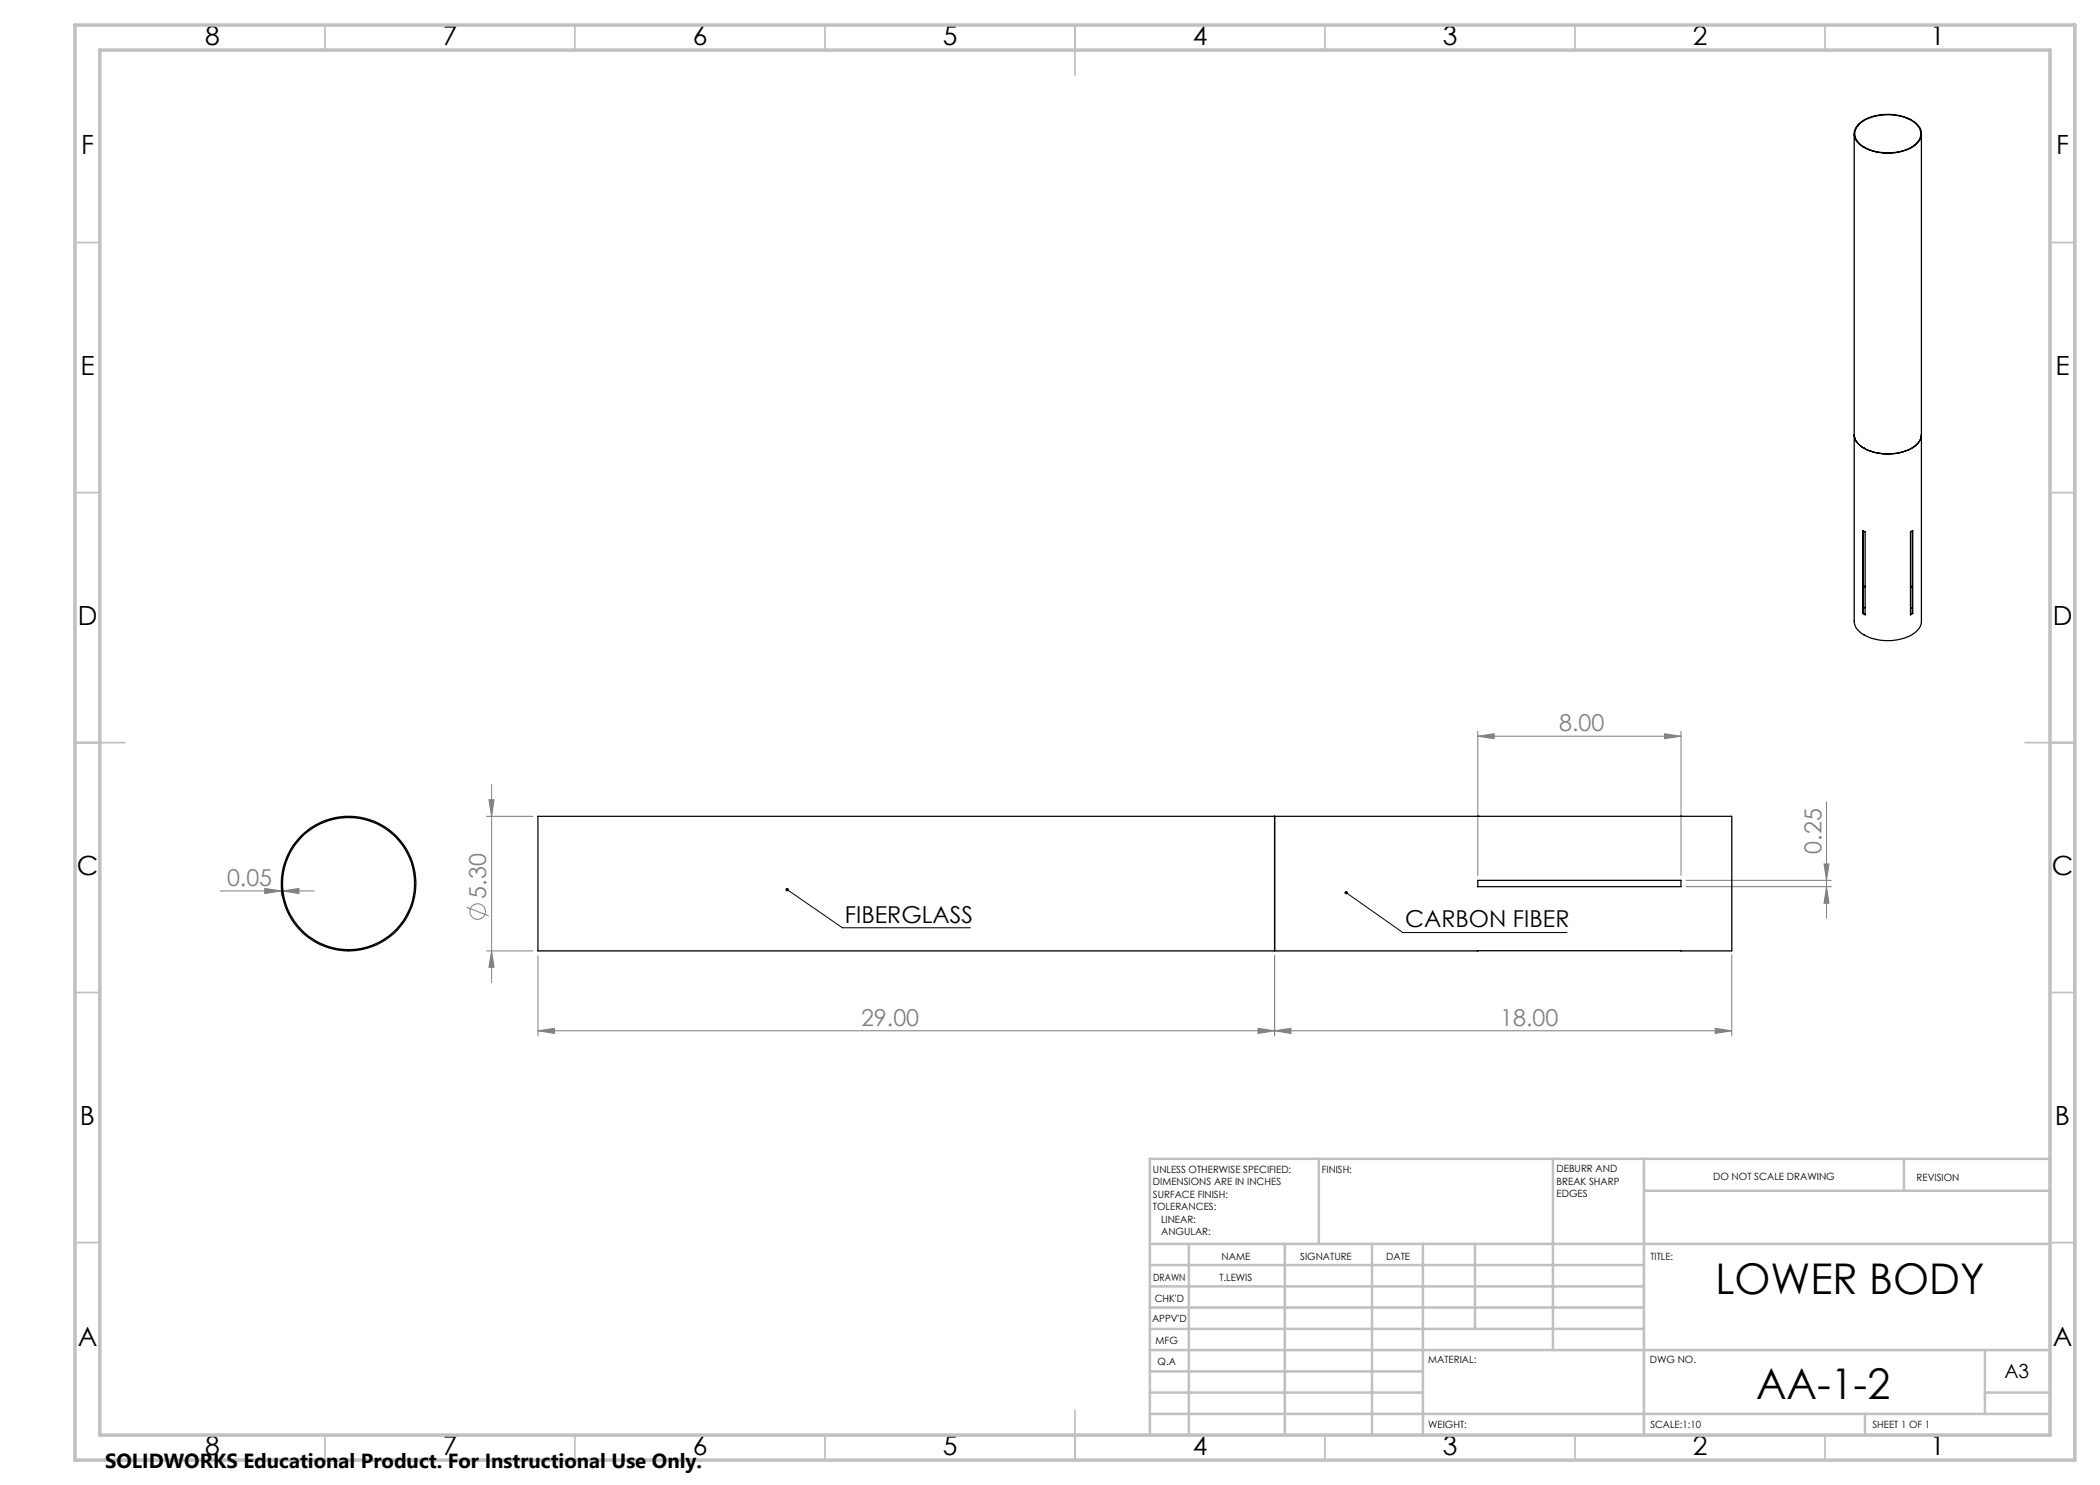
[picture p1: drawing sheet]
<svg xmlns="http://www.w3.org/2000/svg" width="420mm" height="297mm" viewBox="0 0 420 297" stroke-linecap="round" stroke-linejoin="round" font-family="sans-serif">
<g fill="none" stroke="#808080" stroke-width=".2">
<path d="M97.8 159.9h1l-.5 3.4zM98.3 156.9v39.6M295.6 147.2l3.2-.4v.9zM295.6 146.3v28.8M295.6 147.2h40.6M332.9 146.8l3.3 .4-3.3 .5zM336.2 146.3v28.8M44.1 178.2h18.8M53 177.7l3.3 .5-3.3 .5zM56.3 177.7v1.5M56.5 178.2l3.3-.5v1zM56.5 177.7v1.5"/>
<path d="M97.3 163.3h9.3M337.2 176.1h29.1M337.2 177.3h29.1M364.8 172.8h1l-.5 3.3zM365.3 160.4v23.3M365.3 177.3l.5 3.4h-1zM93.3 181.4l4.5 1.8M97.3 190.2h9.3M98.3 190.2l.5 3.3h-1zM107.6 191.2v16M254.9 191.2v16M346.4 190.9v16.3"/>
<path d="M107.6 206.2l3.3-.5v1zM107.6 206.2h238.8M251.6 205.7l3.3 .5-3.3 .5zM254.9 206.2l3.3-.5v1zM343 205.7l3.4 .5-3.4 .5z"/>
<circle cx="95.5" cy="182.3" r="1.55"/>
</g>
<path d="M157.4 177.9l11.1 7.7h25.6M269.2 178.5l11.4 8h32.8" fill="none" stroke="#000" stroke-width=".2"/>
<g fill="none" stroke="#c0c0c0" stroke-width=".35">
<path d="M65 5v5M115 5v5M165 5v5M215 5v10M265 5v5M315 5v5M365 5v5M15 48.5h5M410 48.5h5M15 98.5h5M410 98.5h5M15 148.5h10"/>
<path d="M405 148.5h10M15 198.5h5M410 198.5h5M15 248.5h5M410 248.5h5M65 287v5M115 287v5M165 287v5M215 282v10M265 287v5M315 287v5M365 287v5"/>
</g>
<g fill="none" stroke="#c0c0c0" stroke-width=".5">
<path d="M263.8 231.8v17M310.6 231.8v38.2M328.8 231.8v55.2M328.8 238.2h81.2M380.8 231.8v6.4M410 231.8h-180v55.2M230 248.8h180M230 257.3h98.8M230 253h98.8M237.8 248.8v38.2M257 248.8v38.2M274.4 248.8v38.2"/>
<path d="M284.6 248.8v38.2M295 248.8v17M230 265.8h98.8M230 261.5h98.8M230 278.5h54.6M230 274.3h54.6M230 270h180M397 278.5h13M397 270v12.8M230 282.8h180M373 282.8v4.2"/>
</g>
<path d="M15 5h400v287h-400zM20 10h390v277h-390z" fill="none" stroke="#c0c0c0" stroke-width=".7"/>
<path d="M157.2 177.7a.34 .34 0 0 0 .1 .6 .34 .34 0 0 0 .4-.4 .34 .34 0 0 0-.5-.2l.2 .2zM269 178.3a.34 .34 0 0 0 .1 .6 .34 .34 0 0 0 .5-.4 .34 .34 0 0 0-.5-.3l-.1 .1 .2 .2z" fill="#000"/>
<g fill="#808080">
<path d="M56.5 178.2l3.3-.5v1zM53 177.7l3.3 .5-3.3 .5z"/>
<path d="M295.6 147.2l3.2-.4v.9zM332.9 146.8l3.3 .4-3.3 .5zM254.9 206.2l3.3-.5v1zM343 205.7l3.4 .5-3.4 .5zM107.6 206.2l3.3-.5v1zM251.6 205.7l3.3 .5-3.3 .5z"/>
<path d="M98.3 190.2l.5 3.3h-1zM97.8 159.9h1l-.5 3.4z"/>
<path d="M364.8 172.8h1l-.5 3.3zM365.3 177.3l.5 3.4h-1z"/>
</g>
<g fill="none" stroke="#000" stroke-width=".25">
<path d="M370.8 26.8v97.4a4 4 0 0 0 3.1 3.3 10.2 10.2 0 0 0 9.1-1 2.91 2.91 0 0 0 1.3-2.3v-97.4M371.7 24.8a9.8 9.8 0 0 1 11.1-.5 2.74 2.74 0 0 1 1.5 2.5 2.74 2.74 0 0 1-1.6 2.4 9.9 9.9 0 0 1-10.8-.3 2.59 2.59 0 0 1-.2-4.1zM372.1 24.6a10 10 0 0 1 10.8-.1 2.66 2.66 0 0 1-.2 4.6 9.9 9.9 0 0 1-10.7-.3 2.57 2.57 0 0 1 .1-4.2zM370.8 86.9a4 4 0 0 0 3.1 3.3 10.4 10.4 0 0 0 9.1-1 2.91 2.91 0 0 0 1.3-2.3M372.6 106.1l.4 .3v16.6l-.4-.3zM372.7 106.2v16.5M373 117.2l-.3 .2M373 117.3l-.3 .2M382.1 106.4l.5-.3v16.6l-.5 .3zM382.1 117.2l.3 .2M382.1 117.3l.3 .2M382.4 106.2v16.5"/>
<path d="M372.7 122.7l.3 .2M372.7 122.7h-.1M373 121.5l-.3 .2M382.1 121.5l.3 .2M382.4 122.7l-.3 .2M382.4 122.7h.2M107.6 163.3h238.8v26.9h-238.8zM254.9 163.3v26.9M295.6 176.1h40.6v1.2h-40.6zM295.6 163.3h.1M336.2 163.3h.1"/>
<circle cx="69.7" cy="176.7" r="13.2"/>
<circle cx="69.7" cy="176.7" r="13.5"/>
</g>
<g font-size="8.5">
<text x="343.1" y="258.8">LOWER BODY</text>
<text x="351.2" y="279.7">AA-1-2</text>
</g>
<g font-size="5.3">
<text x="41" y="9">8</text>
<text x="88.5" y="9">7</text>
<text x="138.5" y="9">6</text>
<text x="188.5" y="9">5</text>
<text x="238.5" y="9">4</text>
<text x="288.5" y="9">3</text>
<text x="338.5" y="9">2</text>
<text x="386" y="9">1</text>
<text x="16.2" y="30.7">F</text>
<text x="411.2" y="30.7">F</text>
<text x="16.1" y="75">E</text>
<text x="411.1" y="75">E</text>
<text x="15.5" y="125">D</text>
<text x="410.5" y="125">D</text>
<text x="15.4" y="175">C</text>
<text x="410.4" y="175">C</text>
<text x="16" y="225">B</text>
<text x="411" y="225">B</text>
<text x="15.5" y="269.2">A</text>
<text x="410.5" y="269.2">A</text>
<text x="41" y="291">8</text>
<text x="88.5" y="291">7</text>
<text x="138.5" y="291">6</text>
<text x="188.5" y="291">5</text>
<text x="238.5" y="291">4</text>
<text x="288.5" y="291">3</text>
<text x="338.5" y="291">2</text>
<text x="386" y="291">1</text>
</g>
<g font-size="4.7" fill="#808080">
<text x="311.8" y="146.2">8.00</text>
<text x="364.3" y="170.7" transform="rotate(-90 364.3 170.7)">0.25</text>
<text x="45.4" y="177.2">0.05</text>
<text x="97.3" y="179.7" transform="rotate(-90 97.3 179.7)">5.30</text>
<text x="172.2" y="205.1">29.00</text>
<text x="300" y="205.1">18.00</text>
</g>
<g font-size="4.7">
<text x="169" y="184.5">FIBERGLASS</text>
<text x="281" y="185.5">CARBON FIBER</text>
</g>
<text font-size="4.1" x="21" y="293.7">SOLIDWORKS Educational Product. For Instructional Use Only.</text>
<text font-size="3.9" x="400.9" y="275.5">A3</text>
<g font-size="2">
<text x="230.6" y="234.6">UNLESS OTHERWISE SPECIFIED:</text>
<text x="230.6" y="237.1">DIMENSIONS ARE IN INCHES</text>
<text x="230.6" y="239.6">SURFACE FINISH:</text>
<text x="264.4" y="234.6">FINISH:</text>
<text x="311.3" y="234.5">DEBURR AND</text>
<text x="311.3" y="237">BREAK SHARP</text>
<text x="311.3" y="239.5">EDGES</text>
<text x="342.6" y="236">DO NOT SCALE DRAWING</text>
<text x="383.3" y="236.2">REVISION</text>
<text x="230.6" y="242.1">TOLERANCES:</text>
<text x="232.2" y="244.6">LINEAR:</text>
<text x="232.2" y="247.1">ANGULAR:</text>
<text x="244.3" y="252">NAME</text>
<text x="260" y="251.9">SIGNATURE</text>
<text x="277.2" y="251.9">DATE</text>
<text x="330.1" y="251.9">TITLE:</text>
<text x="230.6" y="256.1">DRAWN</text>
<text x="243.9" y="256.1">T.LEWIS</text>
<text x="230.9" y="260.3">CHK'D</text>
<text x="230.4" y="264.4">APPV'D</text>
<text x="231.1" y="268.8">MFG</text>
<text x="231.5" y="273">Q.A</text>
<text x="285.6" y="272.5">MATERIAL:</text>
<text x="330" y="272.5">DWG NO.</text>
<text x="285.6" y="285.5">WEIGHT:</text>
<text x="330.1" y="285.6">SCALE:1:10</text>
<text x="374.5" y="285.6">SHEET 1 OF 1</text>
</g>
</svg>
